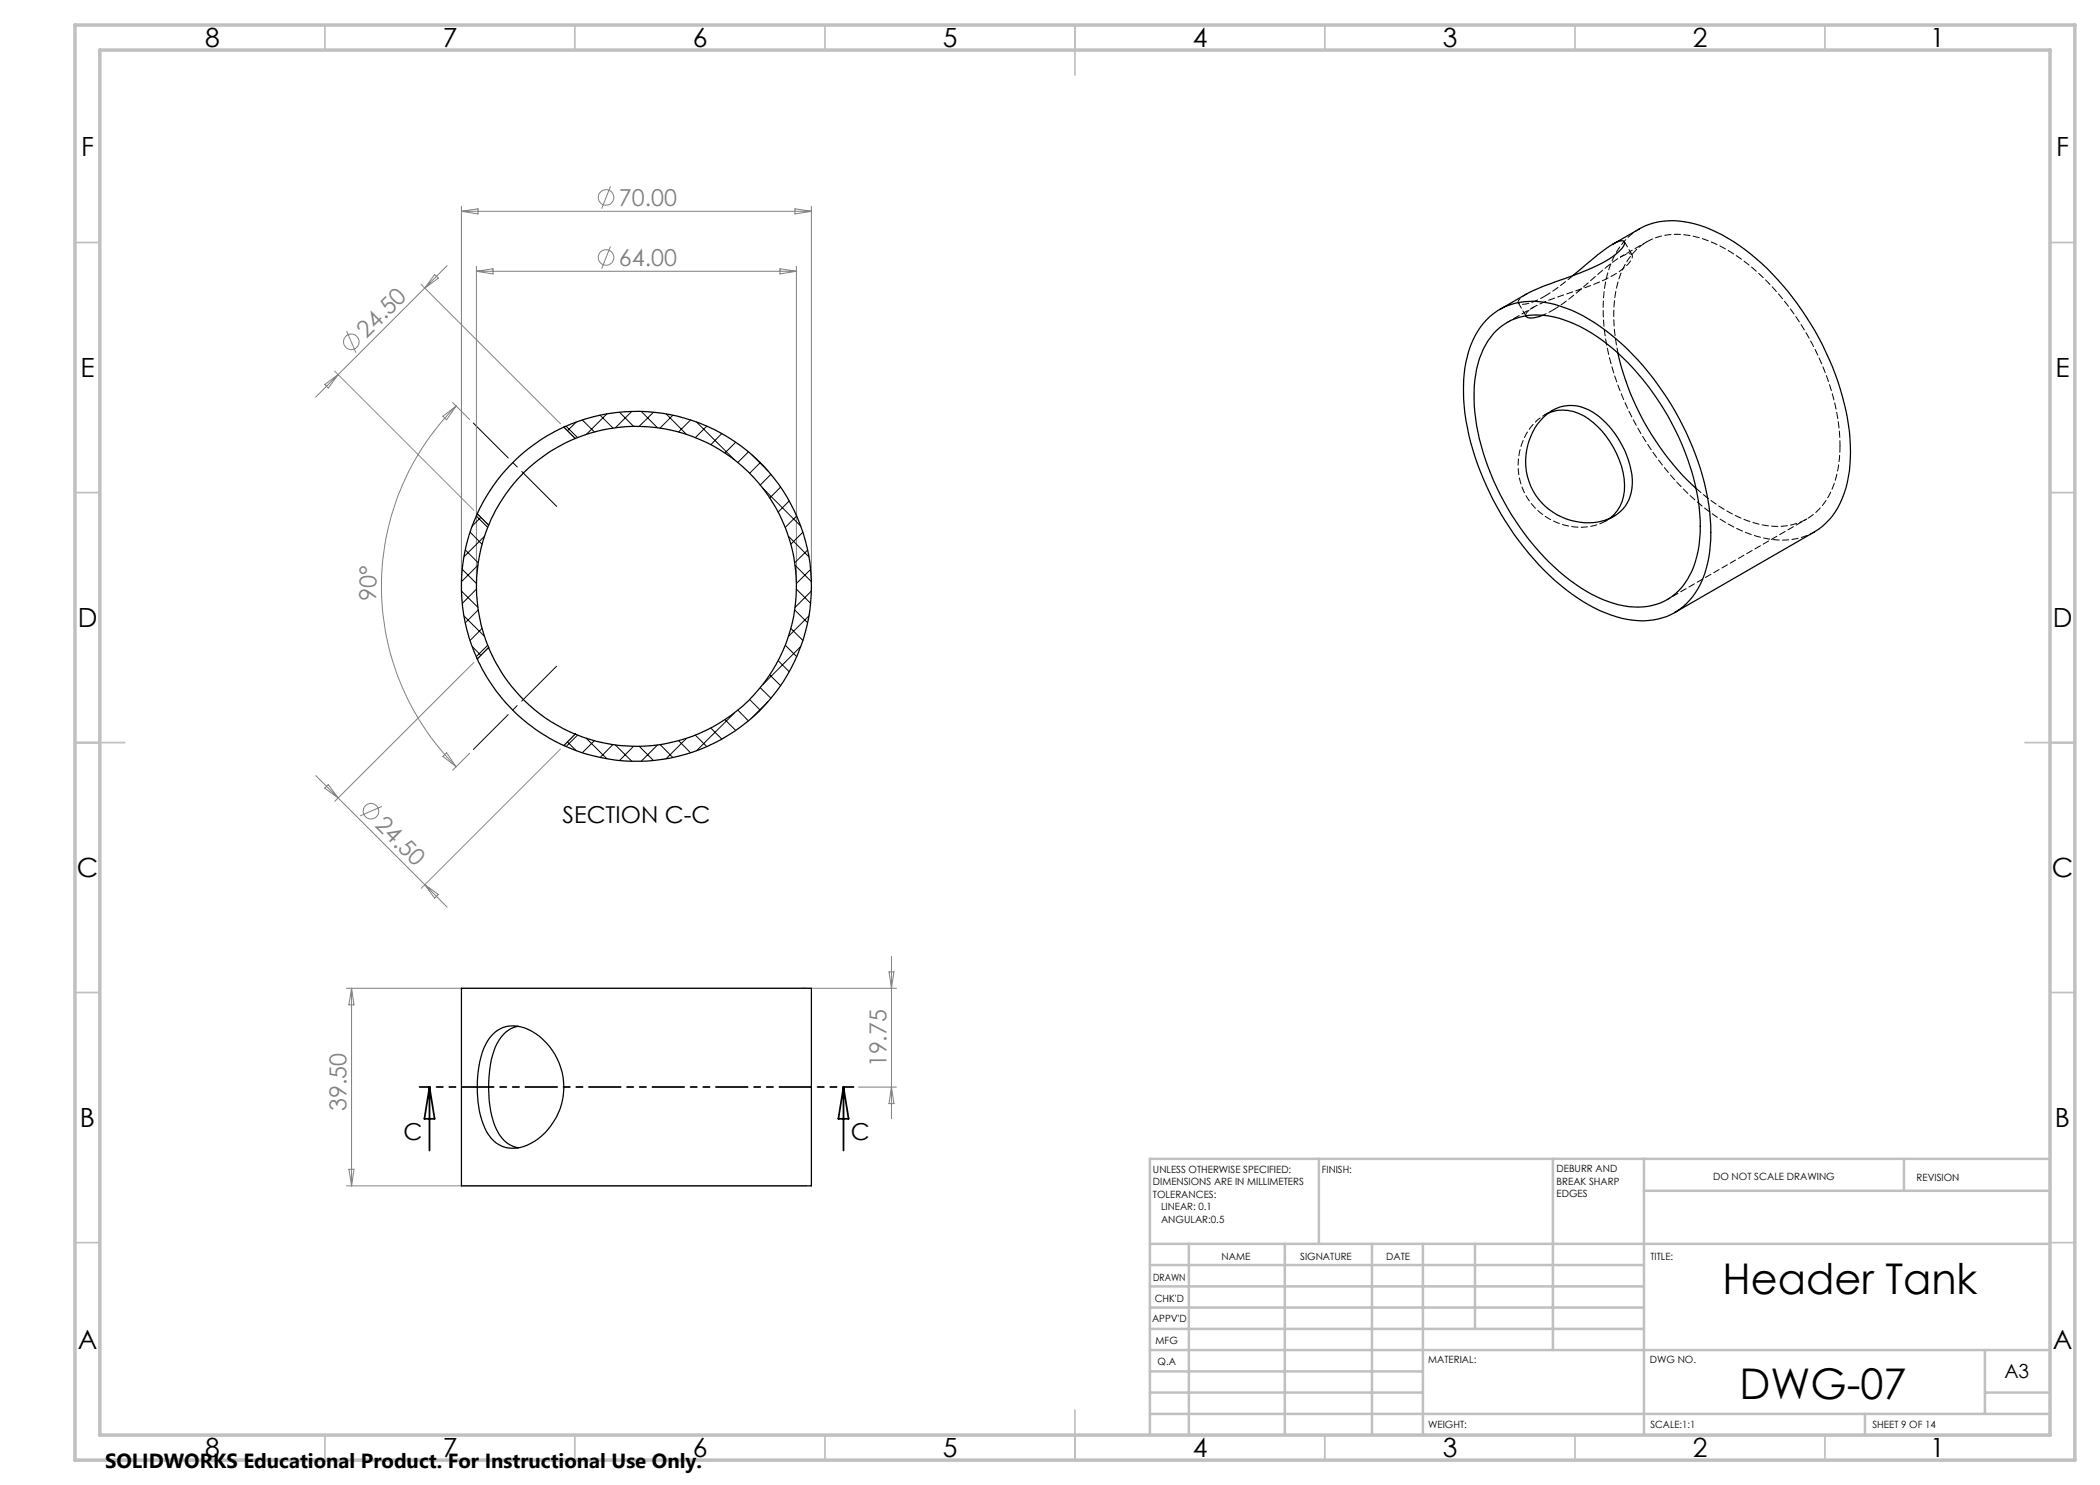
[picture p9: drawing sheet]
<svg xmlns="http://www.w3.org/2000/svg" width="420mm" height="297mm" viewBox="0 0 420 297" stroke-linecap="round" stroke-linejoin="round" font-family="sans-serif">
<g fill="none" stroke="#808080" stroke-width=".2">
<path d="M122.1 37.3l-1.8 4.4M84.2 56.9l27.9 27.8M86.9 54.9l.8 .7-2.8 2zM89.4 53.1l-26.3 26.3M92.3 41.3v75M92.3 42.3h70M92.3 42.3l3.3-.5v1zM95.3 53.3v63M95.3 54.3h64M95.3 54.3l3.3-.5v1zM122.1 49.3l-1.8 4.4M156 53.8l3.3 .5-3.3 .5z"/>
<path d="M159 41.8l3.3 .5-3.3 .5zM159.3 53.3v63M162.3 41.3v75M64.9 76.9l2.7-2-1.9 2.7zM66.9 74.2l27.9 27.9M69.3 66.2l1.9 4.4M88.6 83.3l2.6-2.1-1.9 2.8zM90.5 80.5l3.4 3.4M91.2 81.2a51.1 51.1 0 0 0 0 72.1M94.8 132.5l-27.9 27.8M63.1 155.1l21.8 21.8M65.7 156.9l1.9 2.7-2.7-2z"/>
<path d="M88.6 151.3l.7-.7 1.9 2.7zM93.9 150.6l-3.4 3.5M112.1 149.8l-27.9 27.9M76.4 161.3l-4.4 1.9M84.9 176.9l4.5 4.5M84.9 176.9l2.8 2-.8 .7zM70.3 197.7v39.5M70.3 197.7l.5 3.3h-1zM177.8 194.4h1l-.5 3.3zM178.3 191.3v32.5M179.3 197.7h-110M171.7 217.4h7.6"/>
<path d="M178.3 217.4l.5 3.3h-1zM69.3 237.2h92M69.8 233.9h1l-.5 3.3z"/>
<circle cx="121.2" cy="39.5" r="1.55"/>
<circle cx="121.2" cy="51.5" r="1.55"/>
<circle cx="70.3" cy="68.4" r="1.55"/>
<circle cx="74.2" cy="162.2" r="1.55"/>
</g>
<path d="M111.3 101.3l-16.6-16.7M111.3 133.3l-16.6 16.6" fill="none" stroke="#000" stroke-width=".2" stroke-dasharray="15.2 1.3 1.3 1.3" stroke-dashoffset="5.4"/>
<path d="M85.9 217.4l1 6.4h-2zM85.9 217.4v12.7M168.7 217.4v12.7M168.7 217.4l1 6.4h-2z" fill="none" stroke="#000" stroke-width=".35"/>
<path d="M170.7 217.4h-86.8" fill="none" stroke="#000" stroke-width=".35" stroke-dasharray="6.3 1.3 1.3 1.3 1.3 1.3" stroke-dashoffset="4.2"/>
<g fill="none" stroke="#c0c0c0" stroke-width=".35">
<path d="M65 5v5M115 5v5M165 5v5M215 5v10M265 5v5M315 5v5M365 5v5M15 48.5h5M410 48.5h5M15 98.5h5M410 98.5h5M15 148.5h10"/>
<path d="M405 148.5h10M15 198.5h5M410 198.5h5M15 248.5h5M410 248.5h5M65 287v5M115 287v5M165 287v5M215 282v10M265 287v5M315 287v5M365 287v5"/>
</g>
<g fill="none" stroke="#c0c0c0" stroke-width=".5">
<path d="M263.8 231.8v17M310.6 231.8v38.2M328.8 231.8v55.2M328.8 238.2h81.2M380.8 231.8v6.4M410 231.8h-180v55.2M230 248.8h180M230 257.3h98.8M230 253h98.8M237.8 248.8v38.2M257 248.8v38.2M274.4 248.8v38.2"/>
<path d="M284.6 248.8v38.2M295 248.8v17M230 265.8h98.8M230 261.5h98.8M230 278.5h54.6M230 274.3h54.6M230 270h180M397 278.5h13M397 270v12.8M230 282.8h180M373 282.8v4.2"/>
</g>
<path d="M15 5h400v287h-400zM20 10h390v277h-390z" fill="none" stroke="#c0c0c0" stroke-width=".7"/>
<g fill="none" stroke="#000" stroke-width=".25">
<path d="M314.6 55.1l4.4-3.7a14.4 14.4 0 0 1 5.2-3.2 .6 .6 0 0 1 .7 .3 .6 .6 0 0 1-.2 .7 13.4 13.4 0 0 1-6 4.2l-12.3 4.8-6.5 3.7M322.5 48.9l5.4-3.1a14.3 14.3 0 0 1 11-1 35.1 35.1 0 0 1 15.6 10 56.9 56.9 0 0 1 15.4 31.5 25.7 25.7 0 0 1-2.3 15.3 13.5 13.5 0 0 1-4.7 4.8l-28 16.1M298 63.3a13.2 13.2 0 0 1 11.9-2.7 33.6 33.6 0 0 1 15.6 9.2 57.4 57.4 0 0 1 16.4 32.6 25.7 25.7 0 0 1-2.3 15.3 12.4 12.4 0 0 1-13 6.3 27.2 27.2 0 0 1-13.4-6.1 56.8 56.8 0 0 1-20.2-35.2 26.8 26.8 0 0 1 2-15.5l1.1-1.7zM299.4 66a12 12 0 0 1 11.4-2.6 31.5 31.5 0 0 1 14.8 9.2 52.5 52.5 0 0 1 14.2 28.8 23.5 23.5 0 0 1-1.8 13.6 11.5 11.5 0 0 1-13.4 6.1 30.4 30.4 0 0 1-14.9-8.8 52 52 0 0 1-14.7-29.9 23.2 23.2 0 0 1 2.1-13.4l.5-.8zM308.5 63.1a3.5 3.5 0 0 1-3.2 .3l-.1-.2M323.6 70.6a53.2 53.2 0 0 0 15.6 27.1M112.8 85.4a34.9 34.9 0 0 0-17.3 17.4M112.8 85.4a35 35 0 0 1 49.5 31.9 35 35 0 0 1-49.5 31.8M112.8 85.4l2.2 2.3M115 87.7a31.9 31.9 0 0 0-17.3 17.3M115 87.7a32 32 0 0 1 44.3 29.6 32 32 0 0 1-44.3 29.5M308.6 83.5a7.7 7.7 0 0 1 10.6-.7 18.5 18.5 0 0 1 7.3 14 7.5 7.5 0 0 1-6.5 7.5 12.4 12.4 0 0 1-13.4-6.2 12.4 12.4 0 0 1 2-14.6z"/>
<path d="M309.7 82.6a8.4 8.4 0 0 1 9 2 17.7 17.7 0 0 1 6.2 13.6 7.5 7.5 0 0 1-3.1 5.5M95.5 102.8a34.7 34.7 0 0 0 0 29M95.5 102.8l2.2 2.2M97.7 105a32 32 0 0 0 0 24.5M95.5 131.8a34.9 34.9 0 0 0 17.3 17.3M97.7 129.5a32 32 0 0 0 17.3 17.3M97.7 129.5l-2.2 2.3M115 146.8l-2.2 2.3M92.3 197.7h70v39.5h-70zM98.4 207a6.1 6.1 0 0 1 8-.7 12.9 12.9 0 0 1 6.3 12 12.9 12.9 0 0 1-8 11 6 6 0 0 1-7.8-3.7 22.9 22.9 0 0 1 .2-16.7zM103.6 205.3a6.2 6.2 0 0 0-4.5 4.1 24.3 24.3 0 0 0 0 16.1 6.1 6.1 0 0 0 4.5 4"/>
</g>
<path d="M308.9 59.3a7.5 7.5 0 0 1-5 1.5 .41 .41 0 0 1-.2-.7l.4-.5 1.1-.8M329.4 48.4l-5.3 3M306.7 61.4l-5.3 3.1M321.1 104.2l.8-.5" fill="none" stroke="#000" stroke-width=".2" stroke-dasharray="1.3 .6" stroke-dashoffset=".4"/>
<path d="M309.7 82.6a11.6 11.6 0 0 0-5.8 13.1 12.4 12.4 0 0 0 16.2 9l1-.5M339.2 97.7a27.9 27.9 0 0 0 14.4 7.5 11.7 11.7 0 0 0 13.1-8.2l.7-2 .4-2.3 .2-3.6" fill="none" stroke="#000" stroke-width=".2" stroke-dasharray="1.3 .6"/>
<path d="M314.6 55.1l-3.4 2.7-2.3 1.5M305.2 63.2a1.57 1.57 0 0 1 1.1-1.5 49.8 49.8 0 0 1 10-3.9 23.1 23.1 0 0 0 9.4-5.1l.7-1a.64 .64 0 0 0-.1-.8 .64 .64 0 0 0-.8-.1 22.6 22.6 0 0 0-6.9 4.9l-.7 .7a51.2 51.2 0 0 1-7.4 5.7" fill="none" stroke="#000" stroke-width=".2" stroke-dasharray="1.3 .6" stroke-dashoffset="-.1"/>
<path d="M327.9 45.8a14.8 14.8 0 0 0-6.7 10.4 40.3 40.3 0 0 0 2.8 21.9 55.7 55.7 0 0 0 19.4 25.3 23.4 23.4 0 0 0 14.2 4.6l2.8-.6 2.5-1M368 89.1a48.6 48.6 0 0 0-9.6-26.9 39.7 39.7 0 0 0-16.5-14 14.4 14.4 0 0 0-12.4 .1 13.5 13.5 0 0 0-6.2 9.4 31.2 31.2 0 0 0 .3 12.9" fill="none" stroke="#000" stroke-width=".2" stroke-dasharray="1.3 .6" stroke-dashoffset=".3"/>
<path d="M310.5 62.1l-2 1" fill="none" stroke="#000" stroke-width=".2" stroke-dasharray="1.3 .6" stroke-dashoffset=".5"/>
<path d="M333.4 119.9l28-16.1" fill="none" stroke="#000" stroke-width=".2" stroke-dasharray="1.3 .6" stroke-dashoffset=".7"/>
<path d="M326.4 51l-1.5-2.7M303.7 60.6l1.5 2.6" fill="none" stroke="#000" stroke-width=".2" stroke-dasharray="1.3 .6" stroke-dashoffset=".1"/>
<path d="M310.5 82.1l-1.6 .9M321.1 104.2l1.7-.9" fill="none" stroke="#000" stroke-width=".2" stroke-dasharray="1.3 .6" stroke-dashoffset=".9"/>
<g fill="none" stroke="#000" stroke-width=".2">
<path d="M113.2 85.2l2.3 2.3M115.3 84.4l-1.8 1.7M116.5 84l2.4 2.4M120 83l2.6 2.6M121.4 82.8l-4.1 4.1M123.9 82.4l2.8 2.9M126.4 82.3l-3.3 3.2M128.2 82.3l3.3 3.2M130.7 82.4l-2.9 2.9M133.2 82.8l4.1 4.1M134.6 83l-2.6 2.6M138.1 84l-2.4 2.4"/>
<path d="M139.3 84.4l7.6 7.6M141.4 85.2l-2.3 2.3M144.4 86.7l-2.2 2.2M147.1 88.4l-2.1 2.2M149.7 90.4l-2.1 2.1M150.4 90.9l3.2 3.3M152 92.5l-2.1 2.1M152.6 97.6l7.6 7.6M154.2 94.9l-2.2 2.1M156.1 97.4l-2.1 2.2M92.3 118.2l3.3 3.3M92.5 113.9l2.8 2.8"/>
<path d="M93.1 110l2.5 2.6M94 106.4l2.4 2.5M95.3 103.2l2.2 2.3M95.3 117.8l-2.8 2.9M95.6 113.1l-3.3 3.2M96.2 103.5l-1.8 1.7M96.9 107.2l-4.1 4.2M157.7 107.2l4.1 4.2M157.8 100.2l-2.2 2.2M159 113.1l3.3 3.2M159.3 117.8l2.8 2.9M159.3 103.2l-2.2 2.3"/>
<path d="M160.6 106.4l-2.4 2.5M161.5 110l-2.6 2.6M162.1 113.9l-2.8 2.8M162.3 118.2l-3.3 3.3M92.8 123.2l4.1 4.1M94.4 129.3l1.8 1.8M95.6 122l-2.5 2.6M96.4 125.7l-2.4 2.4M97.5 129l-2.2 2.3M149.9 139.9l2.1 2.1M152 137.5l2.2 2.2M154 135l2.1 2.1"/>
<path d="M155.6 132.1l2.2 2.2M157.1 129l2.2 2.3M158.2 125.7l2.4 2.4M158.9 122l2.6 2.6M160.2 129.3l-7.6 7.6M161.8 123.2l-4.1 4.1M113.5 148.4l1.8 1.7M115.5 147l-2.3 2.3M117.3 147.7l4.1 4.1M118.9 148.1l-2.4 2.5M122.6 148.9l-2.6 2.6M123.1 149l3.3 3.3"/>
<path d="M126.7 149.3l-2.8 2.8M127.8 149.3l2.9 2.8M131.5 149l-3.3 3.3M132 148.9l2.6 2.6M135.7 148.1l2.4 2.5M137.3 147.7l-4.1 4.1M139.1 147l2.3 2.3M142.2 145.6l2.2 2.2M145 143.9l2.1 2.2M146.9 142.6l-7.6 7.5M147.6 142l2.1 2.2M153.6 140.3l-3.2 3.3"/>
</g>
<g font-size="8.5">
<text x="344.5" y="258.8">Header Tank</text>
<text x="347.9" y="279.7">DWG-07</text>
</g>
<g font-size="5.3">
<text x="41" y="9.5">8</text>
<text x="88.5" y="9.5">7</text>
<text x="138.5" y="9.5">6</text>
<text x="188.5" y="9.5">5</text>
<text x="238.5" y="9.5">4</text>
<text x="288.5" y="9.5">3</text>
<text x="338.5" y="9.5">2</text>
<text x="386" y="9.5">1</text>
<text x="16.2" y="31.3">F</text>
<text x="411.2" y="31.3">F</text>
<text x="16.1" y="75.5">E</text>
<text x="411.1" y="75.5">E</text>
<text x="15.5" y="125.5">D</text>
<text x="410.5" y="125.5">D</text>
<text x="15.4" y="175.5">C</text>
<text x="410.4" y="175.5">C</text>
<text x="16" y="225.5">B</text>
<text x="411" y="225.5">B</text>
<text x="15.5" y="269.8">A</text>
<text x="410.5" y="269.8">A</text>
<text x="41" y="291.5">8</text>
<text x="88.5" y="291.5">7</text>
<text x="138.5" y="291.5">6</text>
<text x="188.5" y="291.5">5</text>
<text x="238.5" y="291.5">4</text>
<text x="288.5" y="291.5">3</text>
<text x="338.5" y="291.5">2</text>
<text x="386" y="291.5">1</text>
</g>
<g font-size="4.7" fill="#808080">
<text x="123.8" y="41.2">70.00</text>
<text x="123.8" y="53.2">64.00</text>
<text x="73.3" y="67.7" transform="rotate(-45 73.3 67.7)">24.50</text>
<text x="75.3" y="120.1" transform="rotate(-89 75.3 120.1)">90°</text>
<text x="74.8" y="165.2" transform="rotate(45 74.8 165.2)">24.50</text>
<text x="177.3" y="213.5" transform="rotate(-90 177.3 213.5)">19.75</text>
<text x="69.3" y="222.2" transform="rotate(-90 69.3 222.2)">39.50</text>
</g>
<g font-size="4.7">
<text x="112.5" y="164.5">SECTION C-C</text>
<text x="80.7" y="228">C</text>
<text x="170.2" y="228">C</text>
</g>
<text font-size="4.1" x="21" y="293.7">SOLIDWORKS Educational Product. For Instructional Use Only.</text>
<text font-size="3.9" x="400.9" y="275.5">A3</text>
<g font-size="2">
<text x="230.6" y="234.6">UNLESS OTHERWISE SPECIFIED:</text>
<text x="230.6" y="237.1">DIMENSIONS ARE IN MILLIMETERS</text>
<text x="230.6" y="239.6">TOLERANCES:</text>
<text x="264.4" y="234.6">FINISH:</text>
<text x="311.3" y="234.5">DEBURR AND</text>
<text x="311.3" y="237">BREAK SHARP</text>
<text x="311.3" y="239.5">EDGES</text>
<text x="342.6" y="236">DO NOT SCALE DRAWING</text>
<text x="383.3" y="236.2">REVISION</text>
<text x="232.2" y="242.1">LINEAR: 0.1</text>
<text x="232.2" y="244.6">ANGULAR:0.5</text>
<text x="244.3" y="252">NAME</text>
<text x="260" y="251.9">SIGNATURE</text>
<text x="277.2" y="251.9">DATE</text>
<text x="330.1" y="251.9">TITLE:</text>
<text x="230.6" y="256.1">DRAWN</text>
<text x="230.9" y="260.3">CHK'D</text>
<text x="230.4" y="264.4">APPV'D</text>
<text x="231.1" y="268.8">MFG</text>
<text x="231.5" y="273">Q.A</text>
<text x="285.6" y="272.5">MATERIAL:</text>
<text x="330" y="272.5">DWG NO.</text>
<text x="285.6" y="285.5">WEIGHT:</text>
<text x="330.1" y="285.6">SCALE:1:1</text>
<text x="374.5" y="285.6">SHEET 9 OF 14</text>
</g>
</svg>
